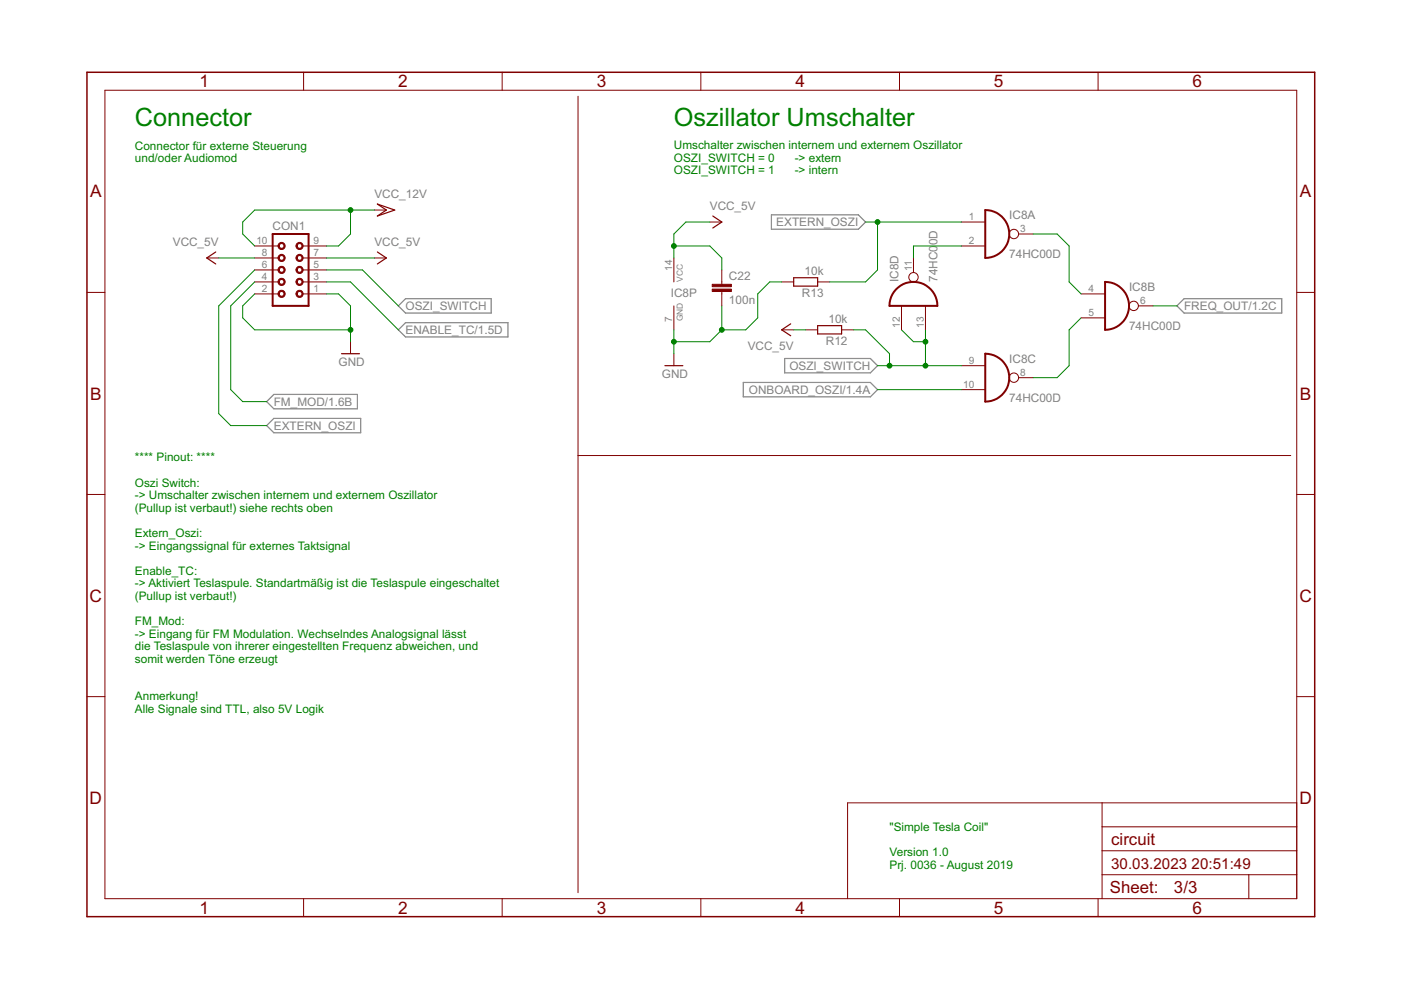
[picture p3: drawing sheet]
<svg xmlns="http://www.w3.org/2000/svg" width="297mm" height="210mm" viewBox="0 0 297 210" stroke-linecap="round" stroke-linejoin="round" font-family="sans-serif">
<path d="M163.6 45.6h18.4l1.5 1.5-1.5 1.5h-18.4zM84.5 69.9l1.5-1.5h21.7v3h-21.7zM84.5 64.9l1.5-1.6h18.1v3.1h-18.1zM166.4 76h18.1l1.6 1.5-1.6 1.6h-18.1zM251.1 63.3h20.7v3.1h-20.7l-1.6-1.5zM56.5 90.2l1.6-1.5h18.4v3.1h-18.4zM56.5 85.2l1.6-1.6h17.7v3.1h-17.7zM157.6 81.1h26.9l1.6 1.5-1.6 1.5h-26.9z" fill="none" stroke="#808080" stroke-width=".25"/>
<g fill="none" stroke="#800000" stroke-width=".21">
<path d="M22.2 19.1h252.7v171.4h-252.7zM64.4 15.3v3.8M106.5 15.3v3.8M148.6 15.3v3.8M190.7 15.3v3.8M232.8 15.3v3.8M122.6 20.4v168.9M43.8 54.7h2.6M54 59.8h5.1M54 57.2h5.1M54 54.7h5.1M54 52.2h5.1"/>
<path d="M64.2 59.8h5M64.2 57.2h5M64.2 54.7h5M64.2 52.2h5M79.4 54.7h2.5M79.4 44.5h2.5M142.9 54.7v5.1M150.5 47.1h2.5M153 57.2v3.1M165.7 59.8h2.6M173.4 59.8h2.5M193.7 54.7v3.1"/>
<path d="M203.8 52.2h5.1M203.8 47.1h5.1M216 49.6h3.1M18.4 62h3.8M54 62.3h5.1M64.2 62.3h5M74.3 72.5v2.5M142.9 64.9v5M142.9 75v2.5M153 61.8v3.1M165.7 69.9h2.6M170.8 69.9h2.6"/>
<path d="M178.4 69.9h2.6M191.1 64.9v5M196.2 64.9v5M203.8 77.5h5.1M229.2 62.3h5.1M229.2 67.4h5.1M241.4 64.9h3.1M274.9 62h3.8M122.6 96.6h151.1M203.8 82.6h5.1M216 80.1h3.1M18.4 104.8h3.8"/>
<path d="M274.9 104.8h3.8M18.4 147.7h3.8M274.9 147.7h3.8M233.7 170.2v20.3M233.7 175.3h41.2M274.9 170.2h-95.2v20.3M64.4 190.5v3.9M106.5 190.5v3.9M148.6 190.5v3.9M190.7 190.5v3.9M232.8 190.5v3.9M233.7 185.5h41.2"/>
<path d="M233.7 180.4h41.2M264.8 185.5v5"/>
<circle cx="193.7" cy="58.8" r=".99"/>
<circle cx="215" cy="49.6" r=".99"/>
<circle cx="240.4" cy="64.9" r=".99"/>
<circle cx="215" cy="80.1" r=".99"/>
</g>
<path d="M18.4 15.3h260.3v179.1h-260.3z" fill="none" stroke="#800000" stroke-width=".32"/>
<path d="M57.8 49.6h7.6v15.3h-7.6zM208.9 44.5a5.1 5.1 0 0 1 5.1 5.1 5.1 5.1 0 0 1-5.1 5.1zM234.3 59.8a5.1 5.1 0 0 1 5.1 5.1 5.1 5.1 0 0 1-5.1 5zM190 61.4a5.1 5.1 0 0 1 5.5-1.3 5.1 5.1 0 0 1 3.2 4.8h-10.1a4.9 4.9 0 0 1 1.4-3.5zM208.9 75a5.1 5.1 0 0 1 5.1 5.1 5.1 5.1 0 0 1-5.1 5.1z" fill="none" stroke="#800000" stroke-width=".42"/>
<g fill="#800000" stroke="#800000" stroke-width=".21">
<path d="M62.9 61.8a.76 .76 0 0 1 1.2 .1 .76 .76 0 0 1-.3 1.1 .76 .76 0 0 1-1-.7h.2a.51 .51 0 0 1 .7-.4 .51 .51 0 0 1 .2 .8 .51 .51 0 0 1-.9-.2v-.2h-.2z" fill-rule="evenodd"/>
<path d="M62.9 59.3a.76 .76 0 0 1 1.2 0 .76 .76 0 0 1-.3 1.2 .76 .76 0 0 1-1-.7h.2a.51 .51 0 0 1 .7-.5 .51 .51 0 0 1 .2 .9 .51 .51 0 0 1-.9-.3v-.1h-.2z" fill-rule="evenodd"/>
<path d="M62.9 56.7a.75 .75 0 0 1 1.2 .1 .75 .75 0 0 1-.4 1.1 .75 .75 0 0 1-.9-.7h.2a.51 .51 0 0 1 .7-.4 .51 .51 0 0 1 .2 .8 .51 .51 0 0 1-.9-.2v-.2h-.2z" fill-rule="evenodd"/>
<path d="M62.9 54.2a.75 .75 0 0 1 1.2 .1 .75 .75 0 0 1-.4 1.1 .75 .75 0 0 1-.9-.7h.2a.51 .51 0 0 1 .7-.4 .51 .51 0 0 1 .2 .8 .51 .51 0 0 1-.9-.2v-.2h-.2z" fill-rule="evenodd"/>
<path d="M62.9 51.7a.75 .75 0 0 1 1.2 0 .75 .75 0 0 1-.4 1.2 .75 .75 0 0 1-.9-.7h.2a.51 .51 0 0 1 .7-.5 .51 .51 0 0 1 .1 .9 .51 .51 0 0 1-.8-.3v-.1h-.2z" fill-rule="evenodd"/>
<path d="M59.1 61.8a.76 .76 0 0 1 1.2 .1 .76 .76 0 0 1-.4 1.1 .76 .76 0 0 1-1-.7h.3a.51 .51 0 0 1 .7-.4 .51 .51 0 0 1 .1 .8 .51 .51 0 0 1-.8-.2v-.2h-.3z" fill-rule="evenodd"/>
<path d="M59.1 59.3a.76 .76 0 0 1 1.2 0 .76 .76 0 0 1-.4 1.2 .76 .76 0 0 1-1-.7h.3a.51 .51 0 0 1 .7-.5 .51 .51 0 0 1 .1 .9 .51 .51 0 0 1-.8-.3v-.1h-.3z" fill-rule="evenodd"/>
<path d="M59.1 56.7a.75 .75 0 0 1 1.2 .1 .75 .75 0 0 1-.4 1.1 .75 .75 0 0 1-1-.7h.3a.51 .51 0 0 1 .7-.4 .51 .51 0 0 1 .1 .8 .51 .51 0 0 1-.8-.2v-.2h-.3z" fill-rule="evenodd"/>
<path d="M59.1 54.2a.75 .75 0 0 1 1.2 .1 .75 .75 0 0 1-.4 1.1 .75 .75 0 0 1-1-.7h.3a.51 .51 0 0 1 .7-.4 .51 .51 0 0 1 .1 .8 .51 .51 0 0 1-.8-.2v-.2h-.3z" fill-rule="evenodd"/>
<path d="M59.1 51.7a.75 .75 0 0 1 1.2 0 .75 .75 0 0 1-.4 1.2 .75 .75 0 0 1-1-.7h.3a.51 .51 0 0 1 .7-.5 .51 .51 0 0 1 .1 .9 .51 .51 0 0 1-.8-.3v-.1h-.3z" fill-rule="evenodd"/>
</g>
<path d="M45.7 53.4l-1.9 1.3 1.9 1.3M80 53.4l1.9 1.3-1.9 1.3M80 43.3l3.7 1.2-3.7 1.3 1.9-1.3zM151.1 45.8l1.9 1.3-1.9 1.2M168.3 58.9h5.1v1.8h-5.1zM72.4 75h3.8M141 77.5h3.8M167.6 68.7l-1.9 1.2 1.9 1.3M173.4 69h5v1.8h-5z" fill="none" stroke="#800000" stroke-width=".25"/>
<g fill="#800000" stroke="#800000" stroke-width=".21">
<path d="M151 61.3h4.1v.5h-4.1z"/>
<path d="M151 60.3h4.1v.5h-4.1z"/>
</g>
<g fill="none" stroke="#008000" stroke-width=".21">
<path d="M46.4 54.7h7.6M54 57.2l-7.6 7.7v22.8l2.5 2.5h7.6M54 59.8l-5.1 5.1v17.7l2.6 2.6h5M69.2 59.8h5.1l10.2 10.1M69.2 54.7h10.2M69.2 57.2h7.7l7.6 7.7M74.3 44.5v5.1l-2.5 2.6h-2.6M79.4 44.5h-25.4l-2.5 2.6v2.5l2.5 2.6M142.9 52.2h7.6l2.5 2.5v2.5M150.5 47.1h-5.1l-2.5 2.5v5.1M165.7 59.8h-2.5l-2.5 2.5v5.1l-2.6 2.5h-5.1M183.5 47.1h20.3"/>
<path d="M186.1 47.1v10.1l-2.6 2.6h-7.6M203.8 52.2h-10.1v2.5M219.1 49.6h5l2.6 2.6v7.6l2.5 2.5M54 62.3l-2.5 2.6v2.5l2.5 2.5h20.3M69.2 62.3h2.6l2.5 2.6v7.6M142.9 69.9v5.1M153 69.9l-2.5 2.6h-7.6M153 64.9v5M168.3 69.9h2.5M181 69.9h2.5l5.1 5.1v2.5M186.1 77.5h17.7M191.1 69.9l2.6 2.6h2.5"/>
<path d="M196.2 69.9v7.6M229.2 67.4l-2.5 2.5v7.6l-2.6 2.6h-5M244.5 64.9h5M186.1 82.6h17.7"/>
</g>
<g fill="#008000" stroke="#008000" stroke-width=".21">
<circle cx="74.3" cy="69.9" r=".51"/>
<circle cx="142.9" cy="72.5" r=".51"/>
<circle cx="153" cy="69.9" r=".51"/>
<circle cx="142.9" cy="52.2" r=".51"/>
<circle cx="74.3" cy="44.5" r=".51"/>
<circle cx="186.1" cy="47.1" r=".51"/>
<circle cx="196.2" cy="77.5" r=".51"/>
<circle cx="188.6" cy="77.5" r=".51"/>
<circle cx="196.2" cy="72.5" r=".51"/>
</g>
<g font-size="6" fill="#008000">
<text x="28.6" y="26.8">Connector</text>
<text x="142.9" y="26.8">Oszillator Umschalter</text>
</g>
<g font-size="4.1" fill="#800000">
<text x="42.3" y="18.5">1</text>
<text x="84.4" y="18.5">2</text>
<text x="126.5" y="18.5">3</text>
<text x="168.6" y="18.5">4</text>
<text x="210.7" y="18.5">5</text>
<text x="252.9" y="18.5">6</text>
<text x="19.1" y="41.9">A</text>
<text x="275.6" y="41.9">A</text>
<text x="19.1" y="84.7">B</text>
<text x="275.6" y="84.7">B</text>
<text x="19" y="127.6">C</text>
<text x="275.5" y="127.6">C</text>
<text x="19" y="170.4">D</text>
<text x="275.5" y="170.4">D</text>
<text x="42.3" y="193.7">1</text>
<text x="84.4" y="193.7">2</text>
<text x="126.5" y="193.7">3</text>
<text x="168.6" y="193.7">4</text>
<text x="210.7" y="193.7">5</text>
<text x="252.9" y="193.7">6</text>
</g>
<g font-size="4" fill="#800000">
<text x="235.6" y="179.1">circuit</text>
<text x="235.3" y="189.4">Sheet:</text>
<text x="248.9" y="189.3">3/3</text>
</g>
<g font-size="3.6" fill="#800000">
<text x="235.6" y="184.2">30.03.2023</text>
<text x="252.6" y="184.2">20:51:49</text>
</g>
<g font-size="2.8" fill="#008000">
<text x="28.6" y="31.7">Connector für externe Steuerung</text>
<text x="28.6" y="34.4">und/oder Audiomod</text>
<text x="142.9" y="31.6">Umschalter zwischen internem und externem Oszillator</text>
<text x="142.9" y="34.2">OSZI_SWITCH = 0</text>
<text x="168.5" y="34.2">-&gt; extern</text>
<text x="142.9" y="36.9">OSZI_SWITCH = 1</text>
<text x="168.5" y="36.9">-&gt; intern</text>
<text x="28.6" y="97.8">**** Pinout: ****</text>
<text x="28.6" y="103.2">Oszi Switch:</text>
<text x="28.6" y="105.8">-&gt; Umschalter zwischen internem und externem Oszillator</text>
<text x="28.6" y="108.5">(Pullup ist verbaut!) siehe rechts oben</text>
<text x="28.6" y="113.8">Extern_Oszi:</text>
<text x="28.6" y="116.5">-&gt; Eingangssignal für externes Taktsignal</text>
<text x="28.6" y="121.8">Enable_TC:</text>
<text x="28.6" y="124.5">-&gt; Aktiviert Teslaspule. Standartmäßig ist die Teslaspule eingeschaltet</text>
<text x="28.6" y="127.2">(Pullup ist verbaut!)</text>
<text x="28.6" y="132.5">FM_Mod:</text>
<text x="28.6" y="135.2">-&gt; Eingang für FM Modulation. Wechselndes Analogsignal lässt</text>
<text x="28.6" y="137.8">die Teslaspule von ihrerer eingestellten Frequenz abweichen, und</text>
<text x="28.6" y="140.5">somit werden Töne erzeugt</text>
<text x="28.6" y="148.5">Anmerkung!</text>
<text x="28.6" y="151.2">Alle Signale sind TTL, also 5V Logik</text>
<text x="188.6" y="176.2">&quot;Simple Tesla Coil&quot;</text>
<text x="188.6" y="181.5">Version 1.0</text>
<text x="188.6" y="184.2">Prj. 0036 - August 2019</text>
</g>
<g font-size="2.8" fill="#808080">
<text x="79.4" y="42">VCC_12V</text>
<text x="150.5" y="44.5">VCC_5V</text>
<text x="164.6" y="48">EXTERN_OSZI</text>
<text x="214" y="46.4">IC8A</text>
<text x="36.6" y="52.1">VCC_5V</text>
<text x="57.8" y="48.8">CON1</text>
<text x="79.4" y="52.1">VCC_5V</text>
<text x="198.7" y="52" transform="rotate(-90 198.7 52)">0D</text>
<text x="154.6" y="59.4">C22</text>
<text x="170.6" y="58.2">10k</text>
<text x="190.5" y="59.8" transform="rotate(-90 190.5 59.8)">IC8D</text>
<text x="198.7" y="59.8" transform="rotate(-90 198.7 59.8)">74HC0</text>
<text x="214" y="54.7">74HC00D</text>
<text x="86" y="65.7">OSZI_SWITCH</text>
<text x="142.2" y="62.9">IC8P</text>
<text x="154.6" y="64.5">100n</text>
<text x="170" y="63">R13</text>
<text x="239.4" y="61.7">IC8B</text>
<text x="251.1" y="65.7">FREQ_OUT/1.2C</text>
<text x="86" y="70.8">ENABLE_TC/1.5D</text>
<text x="175.7" y="68.4">10k</text>
<text x="239.4" y="69.9">74HC00D</text>
<text x="71.8" y="77.5">GND</text>
<text x="158.5" y="74.2">VCC_5V</text>
<text x="175.1" y="73.2">R12</text>
<text x="214" y="76.9">IC8C</text>
<text x="140.3" y="80.1">GND</text>
<text x="158.8" y="83.5">ONBOARD_OSZI/1.4A</text>
<text x="167.4" y="78.4">OSZI_SWITCH</text>
<text x="58.1" y="86">FM_MOD/1.6B</text>
<text x="214" y="85.2">74HC00D</text>
<text x="58.1" y="91.1">EXTERN_OSZI</text>
</g>
<g font-size="2.4" fill="#808080">
<text x="205.4" y="46.7">1</text>
<text x="54.4" y="51.8">10</text>
<text x="66.5" y="51.8">9</text>
<text x="205.4" y="51.8">2</text>
<text x="216.3" y="49.3">3</text>
<text x="55.5" y="59.4">4</text>
<text x="55.5" y="56.9">6</text>
<text x="55.5" y="54.3">8</text>
<text x="66.5" y="59.4">3</text>
<text x="66.5" y="56.9">5</text>
<text x="66.5" y="54.3">7</text>
<text x="142.5" y="57.4" transform="rotate(-90 142.5 57.4)">14</text>
<text x="193.3" y="57.4" transform="rotate(-90 193.3 57.4)">11</text>
<text x="55.5" y="62">2</text>
<text x="66.5" y="62">1</text>
<text x="230.8" y="62">4</text>
<text x="241.7" y="64.5">6</text>
<text x="142.5" y="68.4" transform="rotate(-90 142.5 68.4)">7</text>
<text x="190.8" y="69.6" transform="rotate(-90 190.8 69.6)">12</text>
<text x="195.8" y="69.6" transform="rotate(-90 195.8 69.6)">13</text>
<text x="230.8" y="67">5</text>
<text x="205.4" y="77.2">9</text>
<text x="204.2" y="82.3">10</text>
<text x="216.3" y="79.7">8</text>
</g>
<g font-size="2" fill="#808080">
<text x="144.8" y="59.8" transform="rotate(-90 144.8 59.8)">VCC</text>
<text x="144.8" y="68.1" transform="rotate(-90 144.8 68.1)">GND</text>
</g>
</svg>
